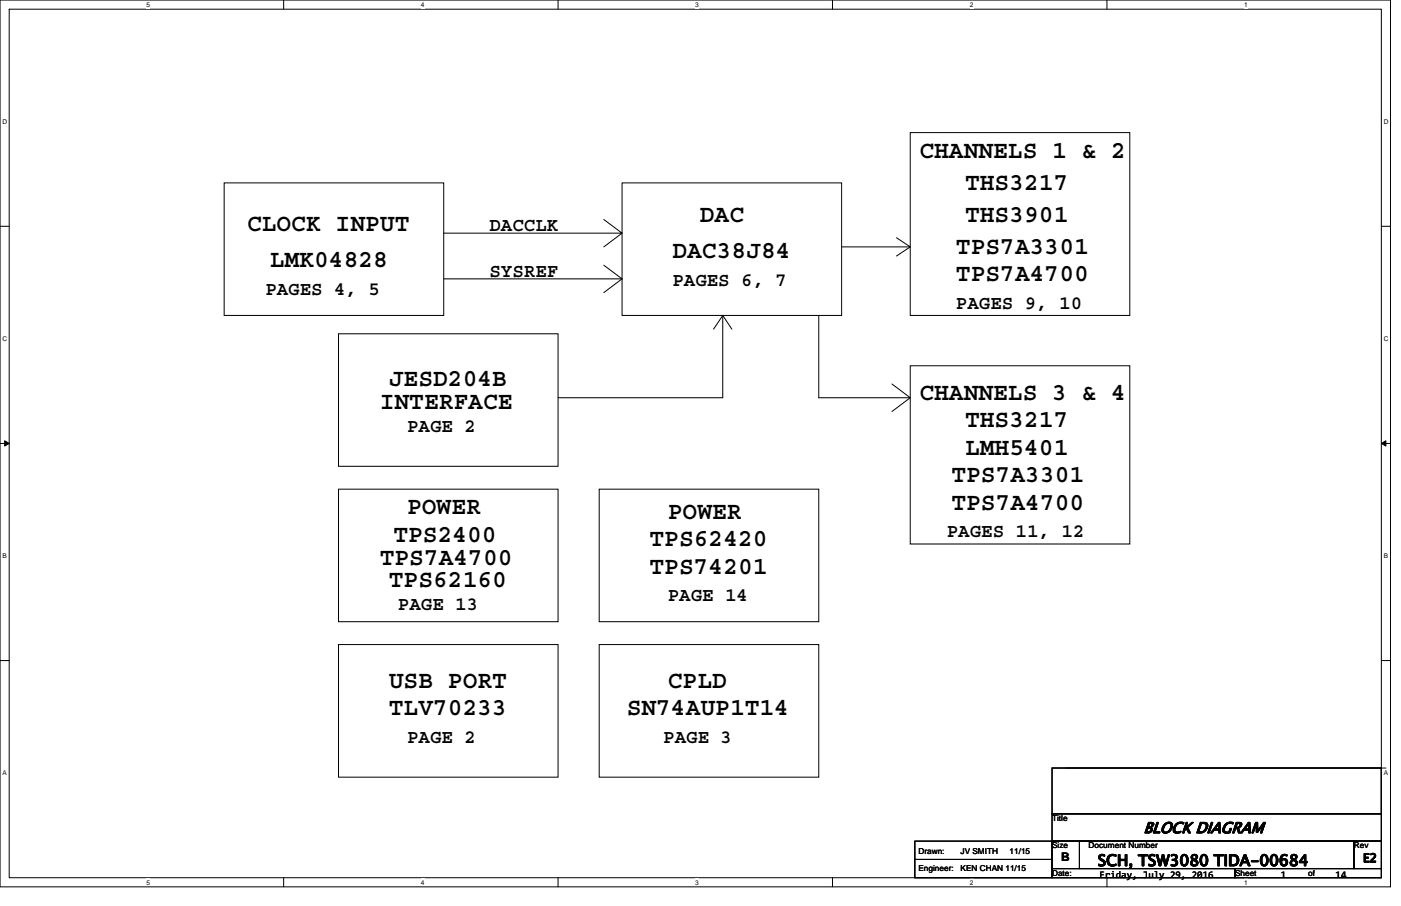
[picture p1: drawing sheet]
<svg xmlns="http://www.w3.org/2000/svg" width="432mm" height="279mm" viewBox="0 0 432 279" stroke-linecap="round" stroke-linejoin="round" font-family="sans-serif">
<path d="M0 0h428.6v273.5h-428.6zM2.8 2.8h422.9v267.9h-422.9z" fill="none" stroke="#000" stroke-width=".31"/>
<g fill="#fff">
<path d="M45.1 .3h1.1v2.3h-1.1z"/>
<path d="M45.1 271h1.1v2.2h-1.1z"/>
</g>
<path d="M87.4 0v2.8M87.4 270.7v2.8" fill="none" stroke="#000" stroke-width=".31"/>
<g fill="#fff">
<path d="M129.7 .3h1.1v2.3h-1.1z"/>
<path d="M129.7 271h1.1v2.2h-1.1z"/>
</g>
<path d="M172 0v2.8M172 270.7v2.8" fill="none" stroke="#000" stroke-width=".31"/>
<g fill="#fff">
<path d="M214.3 .3h1.1v2.3h-1.1z"/>
<path d="M214.3 271h1.1v2.2h-1.1z"/>
</g>
<path d="M256.6 0v2.8M256.6 270.7v2.8" fill="none" stroke="#000" stroke-width=".31"/>
<g fill="#fff">
<path d="M298.9 .3h1.1v2.3h-1.1z"/>
<path d="M298.9 271h1.1v2.2h-1.1z"/>
</g>
<path d="M341.2 0v2.8M341.2 270.7v2.8" fill="none" stroke="#000" stroke-width=".31"/>
<g fill="#fff">
<path d="M383.5 .3h1.1v2.3h-1.1z"/>
<path d="M383.5 271h1.1v2.2h-1.1z"/>
<path d="M.7 36.3h1.5v2.3h-1.5z"/>
<path d="M426.5 36.3h1.4v2.3h-1.4z"/>
<path d="M.7 103.3h1.5v2.2h-1.5z"/>
<path d="M426.5 103.3h1.4v2.2h-1.4z"/>
</g>
<path d="M0 69.8h2.8M425.7 69.8h2.9" fill="none" stroke="#000" stroke-width=".31"/>
<g fill="#fff">
<path d="M.7 170.2h1.4v2.3h-1.4z"/>
<path d="M426.5 170.2h1.3v2.3h-1.3z"/>
</g>
<path d="M0 136.8h2.8M425.7 136.8h2.9" fill="none" stroke="#000" stroke-width=".31"/>
<path d="M1.4 135.9l1.4 .9-1.4 .8zM425.7 136.8l1.4-.9v1.7z" fill="#000" stroke="#000" stroke-width=".31"/>
<g fill="#fff">
<path d="M.7 237.2h1.4v2.2h-1.4z"/>
<path d="M426.4 237.2h1.4v2.2h-1.4z"/>
</g>
<g fill="none" stroke="#000" stroke-width=".31">
<path d="M69.1 56.4h67.7v40.9h-67.7zM191.7 56.4h67.7v40.9h-67.7zM280.5 40.9h67.7v56.4h-67.7zM186.1 67.7l5.6 4.2h-54.9M191.7 71.9l-5.6 4.2M259.4 76.1h21.1M276.3 73.3l4.2 2.8M280.5 76.1l-4.2 2.9M136.8 86h54.9M186.1 81.8l5.6 4.2M191.7 86l-5.6 4.2M222.8 97.3l-2.9 4.2"/>
<path d="M222.8 97.3l2.8 4.2M222.8 97.3v25.4h-50.8M252.3 97.3v25.4h28.2M104.3 102.9h67.7v40.9h-67.7zM274.9 118.4l5.6 4.3M280.5 112.8h67.7v55h-67.7zM280.5 122.7l-5.6 4.2M104.3 150.9h67.7v40.8h-67.7zM184.7 150.9h67.6v40.8h-67.6zM104.3 198.8h67.7v40.9h-67.7zM184.7 198.8h67.6v40.9h-67.6zM0 203.7h2.8"/>
<path d="M425.7 203.7h2.9M324.3 236.9h101.4v14.1h-101.4zM328.5 236.9h98.7M425.7 236.9v14.1M282 259.4h42.3v5.6h-42.3zM324.3 251h101.4v8.4h-101.4zM324.3 259.4h8.4v8.5h-8.4zM332.7 259.4h84.6v8.5h-84.6zM417.3 259.4h8.4v8.5h-8.4zM282 265h42.3v5.7h-42.3zM324.3 267.9h56.3v2.8h-56.3zM380.6 267.9h45.1v2.8h-45.1z"/>
</g>
<g font-size="7.6">
<text x="283.4" y="48.6">CHANNELS 1 &amp; 2</text>
<text x="297.5" y="58.5">THS3217</text>
<text x="76.1" y="71.2">CLOCK INPUT</text>
<text x="215.7" y="68.4">DAC</text>
<text x="297.5" y="68.4">THS3901</text>
<text x="83.2" y="82.5">LMK04828</text>
<text x="207.2" y="79.6">DAC38J84</text>
<text x="294.6" y="78.2">TPS7A3301</text>
<text x="294.6" y="86.7">TPS7A4700</text>
<text x="119.8" y="119.1">JESD204B</text>
<text x="283.4" y="123.4">CHANNELS 3 &amp; 4</text>
<text x="117" y="126.2">INTERFACE</text>
<text x="297.5" y="131.8">THS3217</text>
<text x="297.5" y="140.3">LMH5401</text>
<text x="293.2" y="148.7">TPS7A3301</text>
<text x="125.5" y="158.6">POWER</text>
<text x="205.8" y="160">POWER</text>
<text x="293.2" y="157.2">TPS7A4700</text>
<text x="121.2" y="167">TPS2400</text>
<text x="200.2" y="168.5">TPS62420</text>
<text x="117" y="174.1">TPS7A4700</text>
<text x="200.2" y="176.9">TPS74201</text>
<text x="119.8" y="181.1">TPS62160</text>
<text x="119.8" y="212.2">USB PORT</text>
<text x="205.8" y="212.2">CPLD</text>
<text x="119.8" y="220.6">TLV70233</text>
<text x="193.1" y="220.6">SN74AUP1T14</text>
</g>
<g font-size="5.9">
<text x="150.9" y="71.2">DACCLK</text>
<text x="150.9" y="85.3">SYSREF</text>
<text x="207.2" y="88.1">PAGES 6, 7</text>
<text x="81.8" y="90.9">PAGES 4, 5</text>
<text x="294.6" y="95.1">PAGES 9, 10</text>
<text x="125.5" y="133.2">PAGE 2</text>
<text x="291.8" y="165.6">PAGES 11, 12</text>
<text x="205.8" y="185.4">PAGE 14</text>
<text x="122.7" y="188.2">PAGE 13</text>
<text x="125.5" y="229.1">PAGE 2</text>
<text x="204.4" y="229.1">PAGE 3</text>
</g>
<g font-size="4.8">
<text x="352.4" y="256.9">BLOCK DIAGRAM</text>
<text x="338.3" y="267">SCH, TSW3080 TIDA-00684</text>
</g>
<g font-size="3.7">
<text x="327.1" y="265.6">B</text>
<text x="420.1" y="265.9">E2</text>
</g>
<g font-size="3.1">
<text x="338.9" y="270.7">Friday, July 29, 2016</text>
<text x="394.7" y="270.7">1</text>
<text x="411.6" y="270.7">14</text>
</g>
<g font-size="2.5">
<text x="324.3" y="253.2">Title</text>
<text x="283.1" y="263.3">Drawn:</text>
<text x="296.1" y="263.3">JV SMITH</text>
<text x="311.2" y="263.3">11/15</text>
<text x="324.3" y="261.6">Size</text>
<text x="335.5" y="261.6">Document Number</text>
<text x="417.3" y="261.6">Rev</text>
<text x="283.1" y="268.7">Engineer:</text>
<text x="296.1" y="268.7">KEN CHAN 11/15</text>
<text x="324.3" y="270.1">Date:</text>
<text x="380.6" y="270.1">Sheet</text>
<text x="403.2" y="270.1">of</text>
</g>
<g font-size="2">
<text x="45.1" y="2.1">5</text>
<text x="129.7" y="2.1">4</text>
<text x="214.3" y="2.1">3</text>
<text x="298.9" y="2.1">2</text>
<text x="383.5" y="2.1">1</text>
<text x=".7" y="38.1">D</text>
<text x="426.5" y="38.1">D</text>
<text x=".7" y="105.1">C</text>
<text x="426.5" y="105.1">C</text>
<text x=".7" y="172">B</text>
<text x="426.5" y="172">B</text>
<text x=".7" y="239">A</text>
<text x="426.5" y="239">A</text>
<text x="45.1" y="272.8">5</text>
<text x="129.7" y="272.8">4</text>
<text x="214.3" y="272.8">3</text>
<text x="298.9" y="272.8">2</text>
<text x="383.5" y="272.8">1</text>
</g>
</svg>
